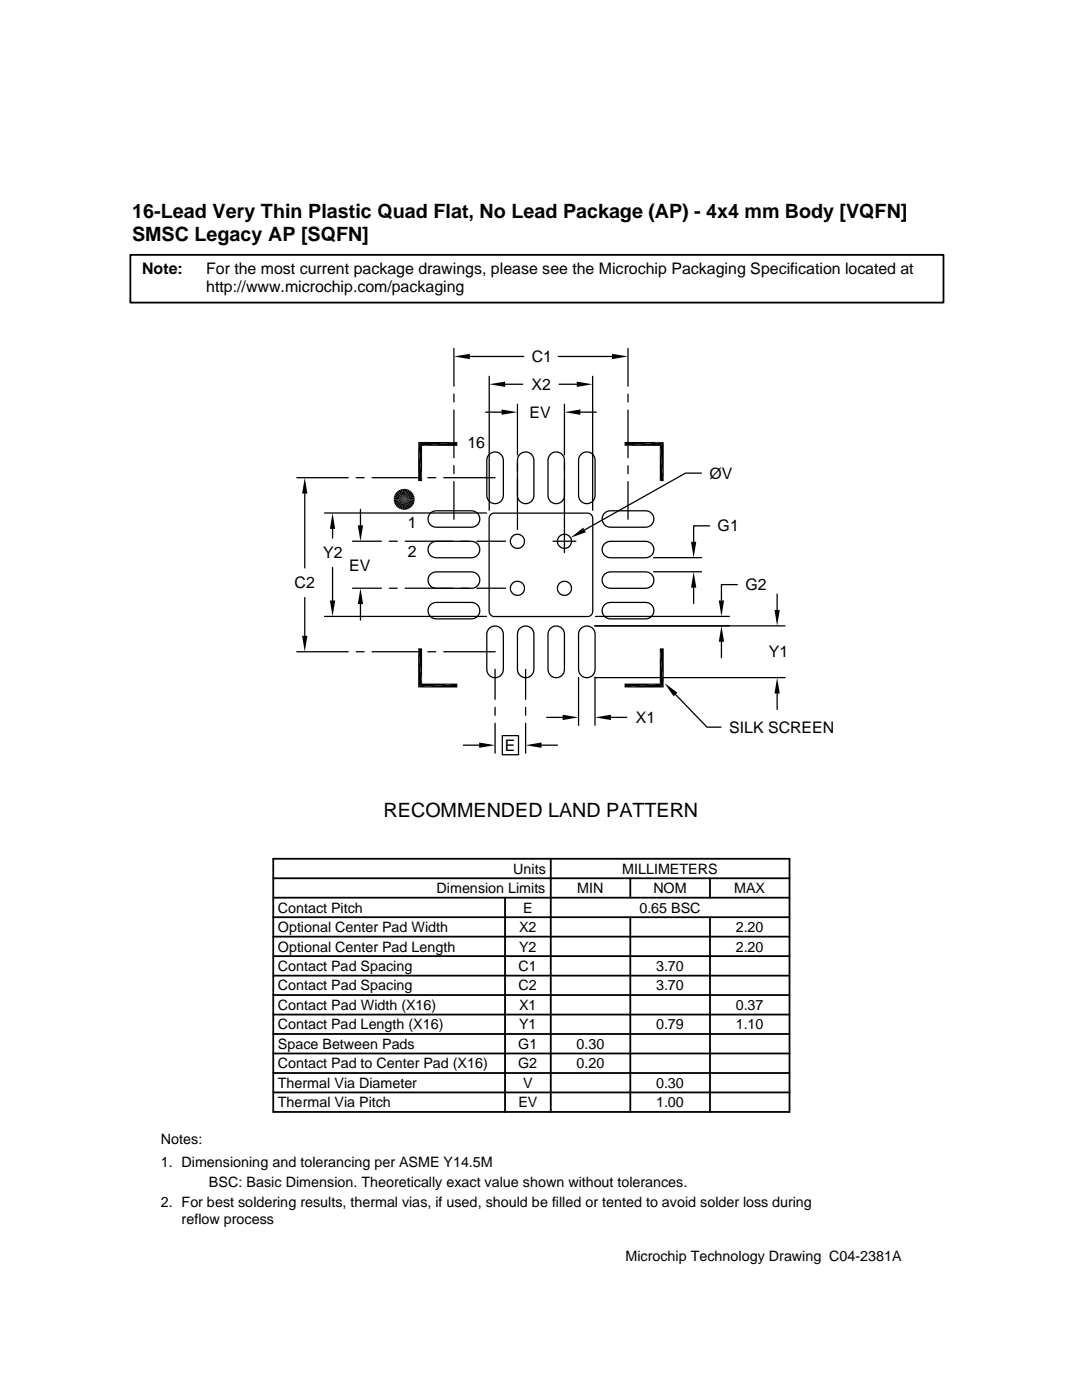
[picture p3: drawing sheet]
<svg xmlns="http://www.w3.org/2000/svg" width="216mm" height="279mm" viewBox="0 0 216 279" stroke-linecap="round" stroke-linejoin="round" font-family="sans-serif">
<g fill="none" stroke="#000" stroke-width=".25">
<path d="M90.6 69.6v7.5M90.6 78.7v1.5M93.7 71.1h10.8M97.6 75.1v26.7M100.8 76.7h3.5M111.4 71.1h10.7M111.6 76.7h3.5M118.3 75.1v26.7M125.3 69.6v7.5M125.3 78.7v1.5M59.2 95.3h10.3M60.8 98.5v14.8"/>
<path d="M71.1 95.3h1.6M74.3 95.3h9.5M85.4 95.3h1.6M88.5 95.3h10.3M90.6 81.8v9.6M90.6 92.9v1.6M90.6 96.1v7.5M96.9 82.3h3.2M97.7 90.6a1.66 1.66 0 0 1 1.8-.2 1.66 1.66 0 0 1 .9 1.4v7.1a1.65 1.65 0 0 1-1.6 1.6 1.65 1.65 0 0 1-1.7-1.6v-7.1a1.71 1.71 0 0 1 .6-1.2zM103.3 80.7v10.1M103.3 92.4v1.6M103.3 95.5v10.2"/>
<path d="M103.9 90.6a1.65 1.65 0 0 1 1.7-.2 1.65 1.65 0 0 1 .9 1.4v7.1a1.64 1.64 0 0 1-1.6 1.6 1.64 1.64 0 0 1-1.6-1.6v-7.1a1.55 1.55 0 0 1 .6-1.2zM110 90.6a1.65 1.65 0 0 1 1.7-.2 1.65 1.65 0 0 1 .9 1.4v7.1a1.64 1.64 0 0 1-1.6 1.6 1.64 1.64 0 0 1-1.7-1.6v-7.1a1.71 1.71 0 0 1 .7-1.2zM112.6 80.7v10.1M112.6 92.4v1.6M112.6 95.5v10.2M115.8 82.3h3.2M116.1 90.6a1.65 1.65 0 0 1 1.7-.2 1.65 1.65 0 0 1 .9 1.4v7.1a1.65 1.65 0 0 1-1.6 1.6 1.65 1.65 0 0 1-1.7-1.6v-7.1a1.65 1.65 0 0 1 .7-1.2zM125.3 81.8v9.6M125.3 92.9v1.6M125.3 96.1v7.5M140 94.4h-3.2l-20.2 11.4M60.8 119.3v7.6"/>
<path d="M64.8 102.4h32.3M66.4 105.6v1.8M66.4 113.2v6.6M70.3 117.4h5.8M70.3 108h5.8M71.9 101.7v3.1M77.7 117.4h1.6M77.7 108h1.6M80.9 117.4h9.5M80.9 108h9.5M85.8 102.6a1.54 1.54 0 0 1 1.2-.7h7.1a1.64 1.64 0 0 1 1.6 1.7 1.64 1.64 0 0 1-1.6 1.6h-7.1a1.63 1.63 0 0 1-1.4-.9 1.63 1.63 0 0 1 .2-1.7zM85.8 108.6a1.72 1.72 0 0 1 1.2-.6h7.1a1.64 1.64 0 0 1 1.6 1.7 1.64 1.64 0 0 1-1.6 1.6h-7.1a1.63 1.63 0 0 1-1.4-.9 1.63 1.63 0 0 1 .2-1.8z"/>
<path d="M85.8 114.7a1.72 1.72 0 0 1 1.2-.6h7.1a1.64 1.64 0 0 1 1.6 1.7 1.64 1.64 0 0 1-1.6 1.6h-7.1a1.63 1.63 0 0 1-1.4-.9 1.63 1.63 0 0 1 .2-1.8zM92 117.4h1.6M92 108h1.6M95.1 117.4h5.8M95.1 108h5.8M97.9 102.7l.7-.3h18.6l.8 .3 .3 .7v18.6l-.3 .7-.8 .3h-18.6l-.7-.3-.3-.7v-18.6zM110.3 108h4.6M112.6 105.7v4.6M120.5 114.7a1.71 1.71 0 0 1 1.3-.6h7a1.64 1.64 0 0 1 1.7 1.7 1.64 1.64 0 0 1-1.7 1.6h-7a1.65 1.65 0 0 1-1.5-.9 1.65 1.65 0 0 1 .2-1.8zM120.5 108.6a1.71 1.71 0 0 1 1.3-.6h7a1.64 1.64 0 0 1 1.7 1.7 1.64 1.64 0 0 1-1.7 1.6h-7a1.65 1.65 0 0 1-1.5-.9 1.65 1.65 0 0 1 .2-1.8zM120.5 102.6a1.55 1.55 0 0 1 1.3-.7h7a1.64 1.64 0 0 1 1.7 1.7 1.64 1.64 0 0 1-1.7 1.6h-7a1.65 1.65 0 0 1-1.5-.9 1.65 1.65 0 0 1 .2-1.7zM130.4 114.1h9.6"/>
<path d="M130.4 111.3h9.6M138.4 117.3v3.2M141.6 104.9h-3.2v3.2M147.1 116.7h-3.1v3.1M155.1 118.6v3.1M59.2 130.1h10.3M64.8 123h32.3M71.1 130.1h1.6M71.9 120.6v3.1M74.3 130.1h9.5M85.4 130.1h1.6M85.8 120.8a1.72 1.72 0 0 1 1.2-.6h7.1a1.64 1.64 0 0 1 1.6 1.7 1.64 1.64 0 0 1-1.6 1.6h-7.1a1.63 1.63 0 0 1-1.4-.9 1.63 1.63 0 0 1 .2-1.8z"/>
<path d="M88.5 130.1h10.3M97.5 125.5a1.66 1.66 0 0 1 1.8-.5 1.66 1.66 0 0 1 1.1 1.6v7a1.65 1.65 0 0 1-1.6 1.7 1.65 1.65 0 0 1-1.7-1.7v-7zM98.8 133.6v6M103.6 125.5a1.64 1.64 0 0 1 1.8-.5 1.64 1.64 0 0 1 1.1 1.6v7a1.64 1.64 0 0 1-1.6 1.7 1.64 1.64 0 0 1-1.6-1.7v-7zM104.9 133.6v6M109.7 125.5a1.64 1.64 0 0 1 1.8-.5 1.64 1.64 0 0 1 1.1 1.6v7a1.64 1.64 0 0 1-1.6 1.7 1.64 1.64 0 0 1-1.7-1.7v-7zM115.4 135.2v9.6M115.8 125.5a1.66 1.66 0 0 1 1.8-.5 1.66 1.66 0 0 1 1.1 1.6v7a1.65 1.65 0 0 1-1.6 1.7 1.65 1.65 0 0 1-1.7-1.7v-7zM118.7 135.2h38M118.7 124.9h38M118.7 135.2v9.6M118.8 123h26.7"/>
<path d="M120.5 120.8a1.71 1.71 0 0 1 1.3-.6h7a1.64 1.64 0 0 1 1.7 1.7 1.64 1.64 0 0 1-1.7 1.6h-7a1.65 1.65 0 0 1-1.5-.9 1.65 1.65 0 0 1 .2-1.8zM134.8 138.6l6.3 6.5h2.8M144 128.1v3.2M155.1 138.4v3.2M92.4 148.7h3.2M98.8 141.2v1.5M98.8 144.3v6M100.2 146.8h3.3v3.8h-3.3zM104.9 141.2v1.5M104.9 144.3v6M108.1 148.7h3.1M109.1 143.2h3.2"/>
<path d="M121.9 143.2h3.2"/>
<circle cx="103.2" cy="117.4" r="1.41"/>
<circle cx="103.2" cy="108" r="1.41"/>
<circle cx="112.6" cy="117.4" r="1.41"/>
<circle cx="112.6" cy="108" r="1.41"/>
</g>
<g fill="none" stroke="#000" stroke-width=".36">
<path d="M26 50.9h162.3v9.5h-162.3zM54.5 175.3h103M54.5 171.4h103v50.5h-103zM54.5 179.2h103M100.8 179.2v42.7M109.9 171.4v50.5M125.8 175.3v3.9M141.7 175.3v3.9M54.5 198.6h103M54.5 186.9h103M54.5 183h103M54.5 190.8h103"/>
<path d="M54.5 194.7h103M125.8 183v38.9M141.7 183v38.9M54.5 202.5h103M54.5 210.2h103M54.5 206.4h103M54.5 218h103M54.5 214.1h103"/>
</g>
<g fill="#000">
<path d="M90.6 71.1l3.1-.5v1.1zM97.6 76.7l3.2-.5v1zM115.1 76.2l3.2 .5-3.2 .5zM122.1 70.6l3.2 .5-3.2 .6zM60.8 95.3l.5 3.2h-1zM78.7 98.8l1.9 .9-2-.5zM78.9 98.5l1.7 1.2-1.9-.9zM79.2 98.2l1.4 1.5-1.7-1.2zM79.2 98.2l.3-.3 1.1 1.8zM79.5 97.9l.4-.2 .7 2zM79.9 97.7l.3-.1 .4 2.1zM81.1 97.6l.3 .1-.8 2z"/>
<path d="M81.4 97.7l.4 .2-1.2 1.8zM81.8 97.9l.3 .3-1.5 1.5zM80.6 99.7l1.5-1.5 .3 .3zM80.6 99.7l1.8-1.2 .2 .3zM80.6 99.7l2-.9 .1 .4zM83.4 88.2l.8 7.8h-.8zM83.4 88.2h7.8l-7 .8zM83.4 88.2l.8 .8v7zM84.2 89l7-.8v.8zM100.1 81.7l3.2 .6-3.2 .5zM112.6 82.3l3.2-.6v1.1zM124.6 88.2h7.8l-7.8 .8z"/>
<path d="M124.6 89l7.8-.8-.7 .8zM131.7 89l.7 7h-.7zM131.7 89l.7-.8v7.8zM65.8 119.8h1.1l-.5 3.2zM66.4 102.4l.5 3.2h-1.1zM71.4 104.8h1.1l-.6 3.2zM78.6 100.1l2-.4-1.9 .8zM78.7 100.5l1.9-.8-1.7 1.1zM78.9 100.8l1.7-1.1-1.4 1.4zM80.6 99.7l-1.1 1.7-.3-.3zM80.6 99.7l-.7 1.9-.4-.2zM80.6 99.7l-.4 2-.3-.1z"/>
<path d="M80.6 99.7l.8 1.9-.3 .1zM80.6 99.7l1.2 1.7-.4 .2zM80.6 99.7l1.5 1.4-.3 .3zM80.6 99.7l1.8 1.1-.3 .3zM80.6 99.7l2 .8-.2 .3zM80.6 99.7l2.1 .4-.1 .4zM113.9 107.3l2.5-2 .5 .9zM138.4 114.1l.5 3.2h-1zM137.9 108.1h1l-.5 3.2zM143.4 119.8h1.1l-.5 3.2zM60.3 126.9h1l-.5 3.2zM71.9 117.4l.6 3.2h-1.1z"/>
<path d="M83.4 129.4l.8 7-.8 .8zM83.4 129.4h.8v7zM83.4 137.2l7.8-.8v.8zM84.2 136.4h7l-7.8 .8zM131.7 129.4l.7 7.8-.7-.8zM124.6 136.4h7.1l-7.1 .8zM131.7 129.4h.7v7.8zM124.6 137.2l7.1-.8 .7 .8zM132.6 136.3l2.6 1.9-.8 .8zM144 124.9l.5 3.2h-1.1zM155.1 135.2l.5 3.2h-1.1zM154.5 121.7h1.1l-.5 3.2z"/>
<path d="M95.6 148.2l3.2 .5-3.2 .5zM104.9 148.7l3.2-.5v1zM112.3 142.6l3.1 .6-3.1 .5zM118.7 143.2l3.2-.6v1.1z"/>
</g>
<path d="M78.6 99.4h4.1M80.9 97.6v4.1" fill="none" stroke="#000" stroke-width=".42"/>
<path d="M80.4 97.6v4.1M82.7 99.9h-4.1" fill="none" stroke="#000" stroke-width=".4"/>
<g font-size="3.9">
<text x="26.4" y="43.5">16-Lead Very Thin Plastic Quad Flat, No Lead Package (AP) - 4x4 mm Body [VQFN]</text>
<text x="26.4" y="48">SMSC Legacy AP [SQFN]</text>
<text x="76.5" y="163">RECOMMENDED LAND PATTERN</text>
</g>
<g font-size="3.2">
<text x="28.4" y="54.6">Note:</text>
<text x="41.1" y="54.6">For the most current package drawings, please see the Microchip Packaging Specification located at</text>
<text x="41.1" y="58.3">http://www.microchip.com/packaging</text>
<text x="106.1" y="77.8">X2</text>
<text x="106.1" y="72.3">C1</text>
<text x="105.7" y="83.4">EV</text>
<text x="93.3" y="89.4">16</text>
<text x="141.6" y="95.5">ØV</text>
<text x="81.4" y="105.4">1</text>
<text x="143.2" y="106.1">G1</text>
<text x="64.5" y="111.4">Y2</text>
<text x="69.7" y="113.9">EV</text>
<text x="81.4" y="111.1">2</text>
<text x="58.8" y="117.4">C2</text>
<text x="148.7" y="117.8">G2</text>
<text x="153.4" y="131.2">Y1</text>
<text x="100.7" y="149.9">E</text>
<text x="126.9" y="144.3">X1</text>
<text x="145.5" y="146.3">SILK SCREEN</text>
</g>
<g font-size="2.9">
<text x="87.1" y="178.2">Dimension Limits</text>
<text x="102.4" y="174.4">Units</text>
<text x="115.2" y="178.2">MIN</text>
<text x="124.1" y="174.4">MILLIMETERS</text>
<text x="130.4" y="178.2">NOM</text>
<text x="146.5" y="178.2">MAX</text>
<text x="55.4" y="182.1">Contact Pitch</text>
<text x="104.4" y="182.1">E</text>
<text x="127.6" y="182.1">0.65 BSC</text>
<text x="55.4" y="186">Optional Center Pad Width</text>
<text x="55.4" y="189.9">Optional Center Pad Length</text>
<text x="103.6" y="189.9">Y2</text>
<text x="103.6" y="186">X2</text>
<text x="146.8" y="189.9">2.20</text>
<text x="146.8" y="186">2.20</text>
<text x="55.4" y="193.8">Contact Pad Spacing</text>
<text x="55.4" y="197.7">Contact Pad Spacing</text>
<text x="103.5" y="193.8">C1</text>
<text x="103.5" y="197.7">C2</text>
<text x="130.9" y="193.8">3.70</text>
<text x="130.9" y="197.7">3.70</text>
<text x="55.4" y="201.6">Contact Pad Width (X16)</text>
<text x="103.6" y="201.6">X1</text>
<text x="146.8" y="201.6">0.37</text>
<text x="55.4" y="205.4">Contact Pad Length (X16)</text>
<text x="55.4" y="209.3">Space Between Pads</text>
<text x="103.4" y="209.3">G1</text>
<text x="103.6" y="205.4">Y1</text>
<text x="115" y="209.3">0.30</text>
<text x="130.9" y="205.4">0.79</text>
<text x="146.8" y="205.4">1.10</text>
<text x="55.4" y="213.2">Contact Pad to Center Pad (X16)</text>
<text x="103.4" y="213.2">G2</text>
<text x="115" y="213.2">0.20</text>
<text x="55.4" y="217.1">Thermal Via Diameter</text>
<text x="55.4" y="221">Thermal Via Pitch</text>
<text x="103.4" y="221">EV</text>
<text x="104.4" y="217.1">V</text>
<text x="130.9" y="217.1">0.30</text>
<text x="130.9" y="221">1.00</text>
<text x="32.1" y="228.3">Notes:</text>
<text x="32.1" y="232.9">1. Dimensioning and tolerancing per ASME Y14.5M</text>
<text x="41.7" y="236.9">BSC: Basic Dimension. Theoretically exact value shown without tolerances.</text>
<text x="32.1" y="241">2. For best soldering results, thermal vias, if used, should be filled or tented to avoid solder loss during</text>
<text x="36.2" y="244.3">reflow process</text>
<text x="124.8" y="251.7">Microchip Technology Drawing C04-2381A</text>
</g>
</svg>
